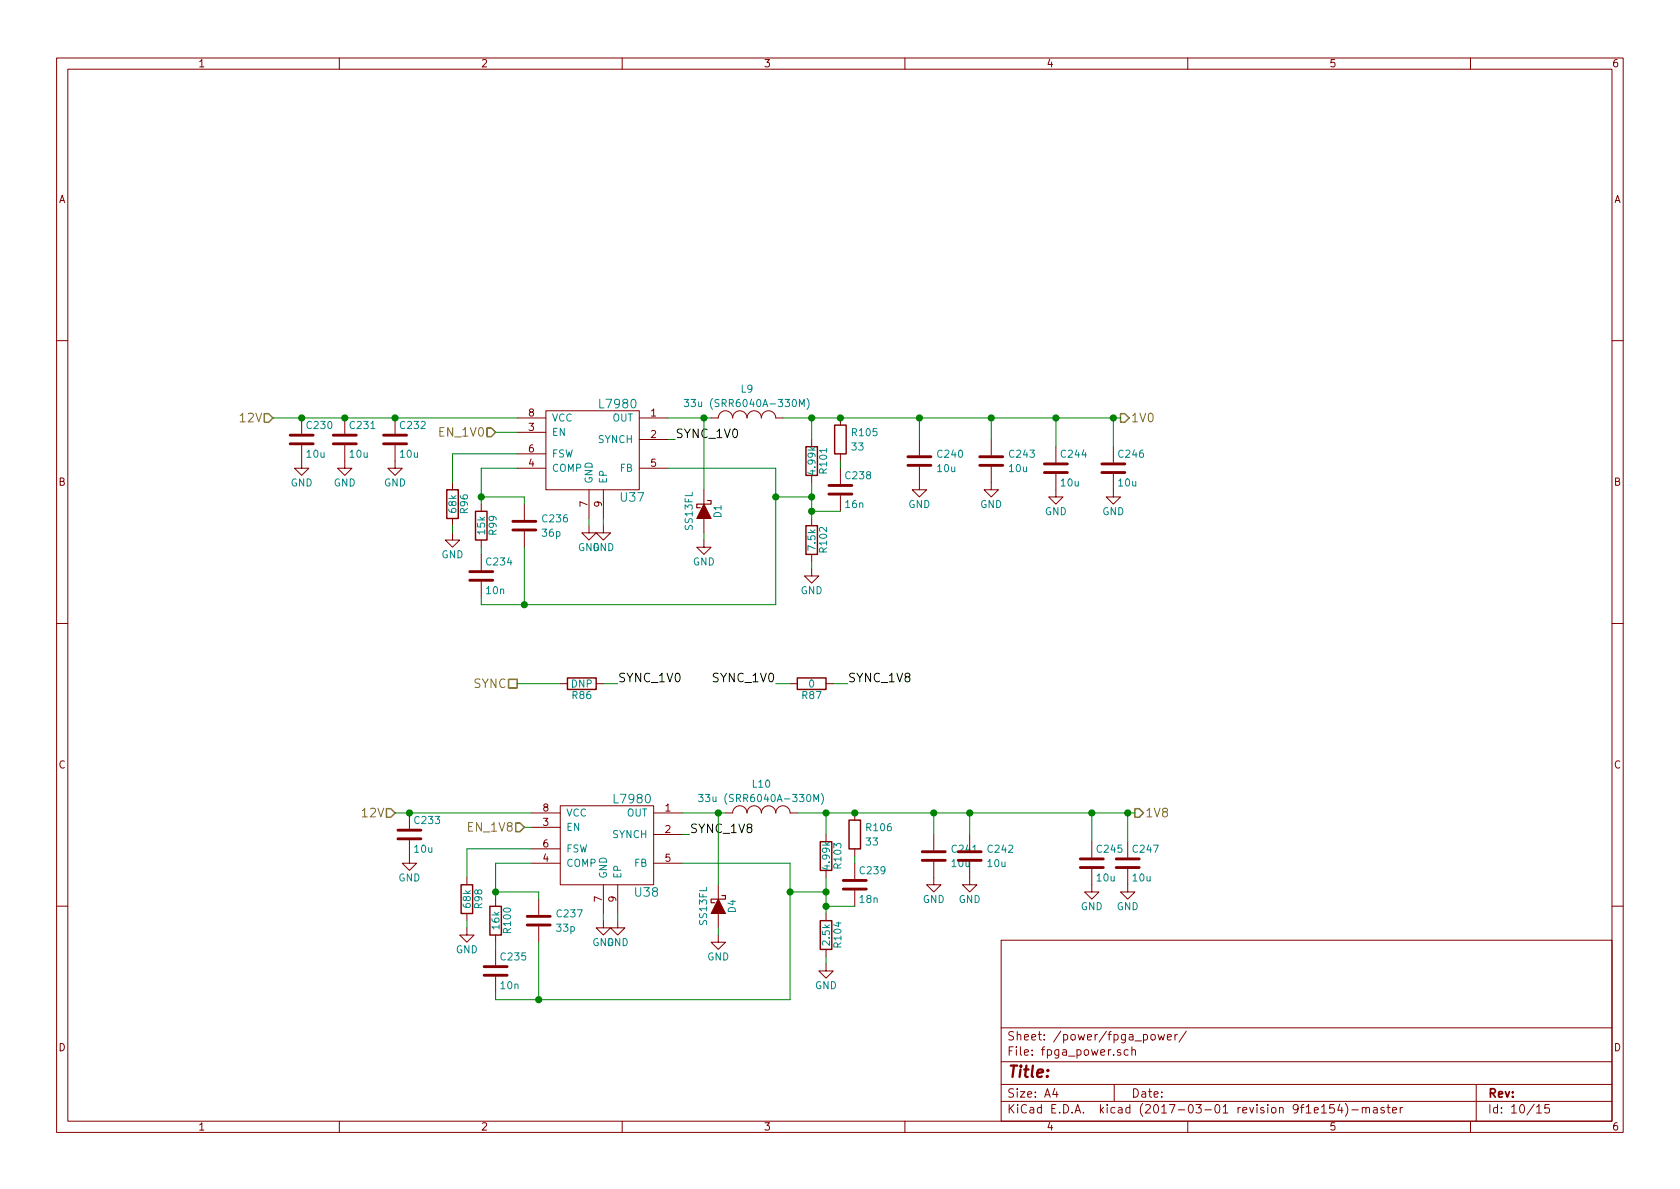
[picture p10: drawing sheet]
EESchema Schematic File Version 2
LIBS:power
LIBS:device
LIBS:transistors
LIBS:conn
LIBS:linear
LIBS:regul
LIBS:74xx
LIBS:cmos4000
LIBS:adc-dac
LIBS:memory
LIBS:xilinx
LIBS:microcontrollers
LIBS:dsp
LIBS:microchip
LIBS:analog_switches
LIBS:motorola
LIBS:texas
LIBS:intel
LIBS:audio
LIBS:interface
LIBS:digital-audio
LIBS:philips
LIBS:display
LIBS:cypress
LIBS:siliconi
LIBS:opto
LIBS:atmel
LIBS:contrib
LIBS:valves
LIBS:vna
LIBS:vna2-cache
EELAYER 26 0
EELAYER END
$Descr A4 11693 8268
encoding utf-8
Sheet 10 15
Title ""
Date ""
Rev ""
Comp ""
Comment1 ""
Comment2 ""
Comment3 ""
Comment4 ""
$EndDescr
Text HLabel 7800 2900 2    60   Output ~ 0
1V0
$Comp
L C C232
U 1 1
P 2750 3050
F 0 "C232" H 2775 3150 50  0000 L CNN
F 1 "10u" H 2775 2950 50  0000 L CNN
F 2 "VNA:C_0805b" H 2788 2900 30  0001 C CNN
F 3 "" H 2750 3050 60  0000 C CNN
	1    2750 3050
	1    0    0    -1  
$EndComp
$Comp
L C C240
U 1 1
P 6400 3200
F 0 "C240" H 6515 3250 50  0000 L CNN
F 1 "10u" H 6515 3150 50  0000 L CNN
F 2 "VNA:C_0805b" H 6438 3050 30  0001 C CNN
F 3 "" H 6400 3200 60  0000 C CNN
	1    6400 3200
	1    0    0    -1  
$EndComp
$Comp
L C C243
U 1 1
P 6900 3200
F 0 "C243" H 7015 3250 50  0000 L CNN
F 1 "10u" H 7015 3150 50  0000 L CNN
F 2 "VNA:C_0805b" H 6938 3050 30  0001 C CNN
F 3 "" H 6900 3200 60  0000 C CNN
	1    6900 3200
	1    0    0    -1  
$EndComp
$Comp
L GND #PWR0219
U 1 1
P 6400 3350
F 0 "#PWR0219" H 6400 3100 50  0001 C CNN
F 1 "GND" H 6400 3200 50  0000 C CNN
F 2 "" H 6400 3350 60  0000 C CNN
F 3 "" H 6400 3350 60  0000 C CNN
	1    6400 3350
	1    0    0    -1  
$EndComp
$Comp
L GND #PWR0220
U 1 1
P 6900 3350
F 0 "#PWR0220" H 6900 3100 50  0001 C CNN
F 1 "GND" H 6900 3200 50  0000 C CNN
F 2 "" H 6900 3350 60  0000 C CNN
F 3 "" H 6900 3350 60  0000 C CNN
	1    6900 3350
	1    0    0    -1  
$EndComp
$Comp
L GND #PWR0221
U 1 1
P 2750 3200
F 0 "#PWR0221" H 2750 2950 50  0001 C CNN
F 1 "GND" H 2750 3050 50  0000 C CNN
F 2 "" H 2750 3200 60  0000 C CNN
F 3 "" H 2750 3200 60  0000 C CNN
	1    2750 3200
	1    0    0    -1  
$EndComp
$Comp
L C C244
U 1 1
P 7350 3250
F 0 "C244" H 7375 3350 50  0000 L CNN
F 1 "10u" H 7375 3150 50  0000 L CNN
F 2 "VNA:C_0805b" H 7388 3100 30  0001 C CNN
F 3 "" H 7350 3250 60  0000 C CNN
	1    7350 3250
	1    0    0    -1  
$EndComp
$Comp
L C C246
U 1 1
P 7750 3250
F 0 "C246" H 7775 3350 50  0000 L CNN
F 1 "10u" H 7775 3150 50  0000 L CNN
F 2 "VNA:C_0805b" H 7788 3100 30  0001 C CNN
F 3 "" H 7750 3250 60  0000 C CNN
	1    7750 3250
	1    0    0    -1  
$EndComp
$Comp
L GND #PWR0222
U 1 1
P 7350 3400
F 0 "#PWR0222" H 7350 3150 50  0001 C CNN
F 1 "GND" H 7350 3250 50  0000 C CNN
F 2 "" H 7350 3400 60  0000 C CNN
F 3 "" H 7350 3400 60  0000 C CNN
	1    7350 3400
	1    0    0    -1  
$EndComp
$Comp
L GND #PWR0223
U 1 1
P 7750 3400
F 0 "#PWR0223" H 7750 3150 50  0001 C CNN
F 1 "GND" H 7750 3250 50  0000 C CNN
F 2 "" H 7750 3400 60  0000 C CNN
F 3 "" H 7750 3400 60  0000 C CNN
	1    7750 3400
	1    0    0    -1  
$EndComp
$Comp
L C C234
U 1 1
P 3350 4000
F 0 "C234" H 3375 4100 50  0000 L CNN
F 1 "10n" H 3375 3900 50  0000 L CNN
F 2 "VNA:C_0402b" H 3388 3850 30  0001 C CNN
F 3 "" H 3350 4000 60  0000 C CNN
	1    3350 4000
	1    0    0    -1  
$EndComp
$Comp
L C C236
U 1 1
P 3650 3650
F 0 "C236" H 3765 3700 50  0000 L CNN
F 1 "36p" H 3765 3600 50  0000 L CNN
F 2 "VNA:C_0402b" H 3688 3500 30  0001 C CNN
F 3 "" H 3650 3650 60  0000 C CNN
	1    3650 3650
	1    0    0    -1  
$EndComp
$Comp
L R R99
U 1 1
P 3350 3650
F 0 "R99" V 3430 3650 50  0000 C CNN
F 1 "15k" V 3350 3650 50  0000 C CNN
F 2 "VNA:R_0402b" V 3280 3650 30  0001 C CNN
F 3 "" H 3350 3650 30  0000 C CNN
	1    3350 3650
	1    0    0    -1  
$EndComp
$Comp
L C C238
U 1 1
P 5850 3400
F 0 "C238" H 5875 3500 50  0000 L CNN
F 1 "16n" H 5875 3300 50  0000 L CNN
F 2 "VNA:C_0402b" H 5888 3250 30  0001 C CNN
F 3 "" H 5850 3400 60  0000 C CNN
	1    5850 3400
	1    0    0    -1  
$EndComp
$Comp
L R R105
U 1 1
P 5850 3050
F 0 "R105" H 5920 3100 50  0000 L CNN
F 1 "33" H 5920 3000 50  0000 L CNN
F 2 "VNA:R_0402b" V 5780 3050 30  0001 C CNN
F 3 "" H 5850 3050 30  0000 C CNN
	1    5850 3050
	1    0    0    -1  
$EndComp
$Comp
L GND #PWR0224
U 1 1
P 3150 3700
F 0 "#PWR0224" H 3150 3450 50  0001 C CNN
F 1 "GND" H 3150 3550 50  0000 C CNN
F 2 "" H 3150 3700 60  0000 C CNN
F 3 "" H 3150 3700 60  0000 C CNN
	1    3150 3700
	1    0    0    -1  
$EndComp
$Comp
L GND #PWR0225
U 1 1
P 4200 3650
F 0 "#PWR0225" H 4200 3400 50  0001 C CNN
F 1 "GND" H 4200 3500 50  0000 C CNN
F 2 "" H 4200 3650 60  0000 C CNN
F 3 "" H 4200 3650 60  0000 C CNN
	1    4200 3650
	1    0    0    -1  
$EndComp
$Comp
L GND #PWR0226
U 1 1
P 4100 3650
F 0 "#PWR0226" H 4100 3400 50  0001 C CNN
F 1 "GND" H 4100 3500 50  0000 C CNN
F 2 "" H 4100 3650 60  0000 C CNN
F 3 "" H 4100 3650 60  0000 C CNN
	1    4100 3650
	1    0    0    -1  
$EndComp
$Comp
L GND #PWR0227
U 1 1
P 5650 3950
F 0 "#PWR0227" H 5650 3700 50  0001 C CNN
F 1 "GND" H 5650 3800 50  0000 C CNN
F 2 "" H 5650 3950 60  0000 C CNN
F 3 "" H 5650 3950 60  0000 C CNN
	1    5650 3950
	1    0    0    -1  
$EndComp
$Comp
L R R102
U 1 1
P 5650 3750
F 0 "R102" V 5730 3750 50  0000 C CNN
F 1 "7.5k" V 5650 3750 50  0000 C CNN
F 2 "VNA:R_0402b" V 5580 3750 30  0001 C CNN
F 3 "" H 5650 3750 30  0000 C CNN
	1    5650 3750
	1    0    0    -1  
$EndComp
$Comp
L R R101
U 1 1
P 5650 3200
F 0 "R101" V 5730 3200 50  0000 C CNN
F 1 "4.99k" V 5650 3200 50  0000 C CNN
F 2 "VNA:R_0402b" V 5580 3200 30  0001 C CNN
F 3 "" H 5650 3200 30  0000 C CNN
	1    5650 3200
	1    0    0    -1  
$EndComp
Text Label 4700 3050 0    60   ~ 0
SYNC_1V0
$Comp
L R R96
U 1 1
P 3150 3500
F 0 "R96" V 3230 3500 50  0000 C CNN
F 1 "68k" V 3150 3500 50  0000 C CNN
F 2 "VNA:R_0402b" V 3080 3500 30  0001 C CNN
F 3 "" H 3150 3500 30  0000 C CNN
	1    3150 3500
	1    0    0    -1  
$EndComp
$Comp
L INDUCTOR_SMALL L9
U 1 1
P 5200 2900
F 0 "L9" H 5200 3103 50  0000 C CNN
F 1 "33u (SRR6040A-330M)" H 5200 3003 50  0000 C CNN
F 2 "VNA:SRR6040A" H 5200 2900 60  0001 C CNN
F 3 "" H 5200 2900 60  0000 C CNN
	1    5200 2900
	1    0    0    -1  
$EndComp
$Comp
L GND #PWR0228
U 1 1
P 4900 3750
F 0 "#PWR0228" H 4900 3500 50  0001 C CNN
F 1 "GND" H 4900 3600 50  0000 C CNN
F 2 "" H 4900 3750 60  0000 C CNN
F 3 "" H 4900 3750 60  0000 C CNN
	1    4900 3750
	1    0    0    -1  
$EndComp
$Comp
L D_Schottky D1
U 1 1
P 4900 3550
F 0 "D1" H 4900 3650 50  0000 C CNN
F 1 "SS13FL" H 4900 3450 50  0000 C CNN
F 2 "VNA:SOD-123F" H 4900 3550 60  0001 C CNN
F 3 "" H 4900 3550 60  0000 C CNN
	1    4900 3550
	0    1    1    0   
$EndComp
$Comp
L L7981 U37
U 1 1
P 4100 3100
F 0 "U37" H 4400 2750 60  0000 C CNN
F 1 "L7980" H 4300 3400 60  0000 C CNN
F 2 "Housings_DFN_QFN:DFN-8-1EP_3x3mm_Pitch0.5mm" H 3900 2450 60  0001 C CNN
F 3 "" H 3900 2450 60  0000 C CNN
	1    4100 3100
	1    0    0    -1  
$EndComp
Text HLabel 7900 5650 2    60   Output ~ 0
1V8
$Comp
L C C233
U 1 1
P 2850 5800
F 0 "C233" H 2875 5900 50  0000 L CNN
F 1 "10u" H 2875 5700 50  0000 L CNN
F 2 "VNA:C_0805b" H 2888 5650 30  0001 C CNN
F 3 "" H 2850 5800 60  0000 C CNN
	1    2850 5800
	1    0    0    -1  
$EndComp
$Comp
L C C241
U 1 1
P 6500 5950
F 0 "C241" H 6615 6000 50  0000 L CNN
F 1 "10u" H 6615 5900 50  0000 L CNN
F 2 "VNA:C_0805b" H 6538 5800 30  0001 C CNN
F 3 "" H 6500 5950 60  0000 C CNN
	1    6500 5950
	1    0    0    -1  
$EndComp
$Comp
L C C242
U 1 1
P 6750 5950
F 0 "C242" H 6865 6000 50  0000 L CNN
F 1 "10u" H 6865 5900 50  0000 L CNN
F 2 "VNA:C_0805b" H 6788 5800 30  0001 C CNN
F 3 "" H 6750 5950 60  0000 C CNN
	1    6750 5950
	1    0    0    -1  
$EndComp
$Comp
L GND #PWR0229
U 1 1
P 6500 6100
F 0 "#PWR0229" H 6500 5850 50  0001 C CNN
F 1 "GND" H 6500 5950 50  0000 C CNN
F 2 "" H 6500 6100 60  0000 C CNN
F 3 "" H 6500 6100 60  0000 C CNN
	1    6500 6100
	1    0    0    -1  
$EndComp
$Comp
L GND #PWR0230
U 1 1
P 6750 6100
F 0 "#PWR0230" H 6750 5850 50  0001 C CNN
F 1 "GND" H 6750 5950 50  0000 C CNN
F 2 "" H 6750 6100 60  0000 C CNN
F 3 "" H 6750 6100 60  0000 C CNN
	1    6750 6100
	1    0    0    -1  
$EndComp
$Comp
L GND #PWR0231
U 1 1
P 2850 5950
F 0 "#PWR0231" H 2850 5700 50  0001 C CNN
F 1 "GND" H 2850 5800 50  0000 C CNN
F 2 "" H 2850 5950 60  0000 C CNN
F 3 "" H 2850 5950 60  0000 C CNN
	1    2850 5950
	1    0    0    -1  
$EndComp
$Comp
L C C245
U 1 1
P 7600 6000
F 0 "C245" H 7625 6100 50  0000 L CNN
F 1 "10u" H 7625 5900 50  0000 L CNN
F 2 "VNA:C_0805b" H 7638 5850 30  0001 C CNN
F 3 "" H 7600 6000 60  0000 C CNN
	1    7600 6000
	1    0    0    -1  
$EndComp
$Comp
L C C247
U 1 1
P 7850 6000
F 0 "C247" H 7875 6100 50  0000 L CNN
F 1 "10u" H 7875 5900 50  0000 L CNN
F 2 "VNA:C_0805b" H 7888 5850 30  0001 C CNN
F 3 "" H 7850 6000 60  0000 C CNN
	1    7850 6000
	1    0    0    -1  
$EndComp
$Comp
L GND #PWR0232
U 1 1
P 7600 6150
F 0 "#PWR0232" H 7600 5900 50  0001 C CNN
F 1 "GND" H 7600 6000 50  0000 C CNN
F 2 "" H 7600 6150 60  0000 C CNN
F 3 "" H 7600 6150 60  0000 C CNN
	1    7600 6150
	1    0    0    -1  
$EndComp
$Comp
L GND #PWR0233
U 1 1
P 7850 6150
F 0 "#PWR0233" H 7850 5900 50  0001 C CNN
F 1 "GND" H 7850 6000 50  0000 C CNN
F 2 "" H 7850 6150 60  0000 C CNN
F 3 "" H 7850 6150 60  0000 C CNN
	1    7850 6150
	1    0    0    -1  
$EndComp
$Comp
L C C235
U 1 1
P 3450 6750
F 0 "C235" H 3475 6850 50  0000 L CNN
F 1 "10n" H 3475 6650 50  0000 L CNN
F 2 "VNA:C_0402b" H 3488 6600 30  0001 C CNN
F 3 "" H 3450 6750 60  0000 C CNN
	1    3450 6750
	1    0    0    -1  
$EndComp
$Comp
L C C237
U 1 1
P 3750 6400
F 0 "C237" H 3865 6450 50  0000 L CNN
F 1 "33p" H 3865 6350 50  0000 L CNN
F 2 "VNA:C_0402b" H 3788 6250 30  0001 C CNN
F 3 "" H 3750 6400 60  0000 C CNN
	1    3750 6400
	1    0    0    -1  
$EndComp
$Comp
L R R100
U 1 1
P 3450 6400
F 0 "R100" V 3530 6400 50  0000 C CNN
F 1 "16k" V 3450 6400 50  0000 C CNN
F 2 "VNA:R_0402b" V 3380 6400 30  0001 C CNN
F 3 "" H 3450 6400 30  0000 C CNN
	1    3450 6400
	1    0    0    -1  
$EndComp
$Comp
L C C239
U 1 1
P 5950 6150
F 0 "C239" H 5975 6250 50  0000 L CNN
F 1 "18n" H 5975 6050 50  0000 L CNN
F 2 "VNA:C_0402b" H 5988 6000 30  0001 C CNN
F 3 "" H 5950 6150 60  0000 C CNN
	1    5950 6150
	1    0    0    -1  
$EndComp
$Comp
L R R106
U 1 1
P 5950 5800
F 0 "R106" H 6020 5850 50  0000 L CNN
F 1 "33" H 6020 5750 50  0000 L CNN
F 2 "VNA:R_0402b" V 5880 5800 30  0001 C CNN
F 3 "" H 5950 5800 30  0000 C CNN
	1    5950 5800
	1    0    0    -1  
$EndComp
$Comp
L GND #PWR0234
U 1 1
P 3250 6450
F 0 "#PWR0234" H 3250 6200 50  0001 C CNN
F 1 "GND" H 3250 6300 50  0000 C CNN
F 2 "" H 3250 6450 60  0000 C CNN
F 3 "" H 3250 6450 60  0000 C CNN
	1    3250 6450
	1    0    0    -1  
$EndComp
$Comp
L GND #PWR0235
U 1 1
P 4300 6400
F 0 "#PWR0235" H 4300 6150 50  0001 C CNN
F 1 "GND" H 4300 6250 50  0000 C CNN
F 2 "" H 4300 6400 60  0000 C CNN
F 3 "" H 4300 6400 60  0000 C CNN
	1    4300 6400
	1    0    0    -1  
$EndComp
$Comp
L GND #PWR0236
U 1 1
P 4200 6400
F 0 "#PWR0236" H 4200 6150 50  0001 C CNN
F 1 "GND" H 4200 6250 50  0000 C CNN
F 2 "" H 4200 6400 60  0000 C CNN
F 3 "" H 4200 6400 60  0000 C CNN
	1    4200 6400
	1    0    0    -1  
$EndComp
$Comp
L GND #PWR0237
U 1 1
P 5750 6700
F 0 "#PWR0237" H 5750 6450 50  0001 C CNN
F 1 "GND" H 5750 6550 50  0000 C CNN
F 2 "" H 5750 6700 60  0000 C CNN
F 3 "" H 5750 6700 60  0000 C CNN
	1    5750 6700
	1    0    0    -1  
$EndComp
$Comp
L R R104
U 1 1
P 5750 6500
F 0 "R104" V 5830 6500 50  0000 C CNN
F 1 "2.5k" V 5750 6500 50  0000 C CNN
F 2 "VNA:R_0402b" V 5680 6500 30  0001 C CNN
F 3 "" H 5750 6500 30  0000 C CNN
	1    5750 6500
	1    0    0    -1  
$EndComp
$Comp
L R R103
U 1 1
P 5750 5950
F 0 "R103" V 5830 5950 50  0000 C CNN
F 1 "4.99k" V 5750 5950 50  0000 C CNN
F 2 "VNA:R_0402b" V 5680 5950 30  0001 C CNN
F 3 "" H 5750 5950 30  0000 C CNN
	1    5750 5950
	1    0    0    -1  
$EndComp
Text Label 4800 5800 0    60   ~ 0
SYNC_1V8
$Comp
L R R98
U 1 1
P 3250 6250
F 0 "R98" V 3330 6250 50  0000 C CNN
F 1 "68k" V 3250 6250 50  0000 C CNN
F 2 "VNA:R_0402b" V 3180 6250 30  0001 C CNN
F 3 "" H 3250 6250 30  0000 C CNN
	1    3250 6250
	1    0    0    -1  
$EndComp
$Comp
L INDUCTOR_SMALL L10
U 1 1
P 5300 5650
F 0 "L10" H 5300 5853 50  0000 C CNN
F 1 "33u (SRR6040A-330M)" H 5300 5753 50  0000 C CNN
F 2 "VNA:SRR6040A" H 5300 5650 60  0001 C CNN
F 3 "" H 5300 5650 60  0000 C CNN
	1    5300 5650
	1    0    0    -1  
$EndComp
$Comp
L GND #PWR0238
U 1 1
P 5000 6500
F 0 "#PWR0238" H 5000 6250 50  0001 C CNN
F 1 "GND" H 5000 6350 50  0000 C CNN
F 2 "" H 5000 6500 60  0000 C CNN
F 3 "" H 5000 6500 60  0000 C CNN
	1    5000 6500
	1    0    0    -1  
$EndComp
$Comp
L D_Schottky D4
U 1 1
P 5000 6300
F 0 "D4" H 5000 6400 50  0000 C CNN
F 1 "SS13FL" H 5000 6200 50  0000 C CNN
F 2 "VNA:SOD-123F" H 5000 6300 60  0001 C CNN
F 3 "" H 5000 6300 60  0000 C CNN
	1    5000 6300
	0    1    1    0   
$EndComp
$Comp
L L7981 U38
U 1 1
P 4200 5850
F 0 "U38" H 4500 5500 60  0000 C CNN
F 1 "L7980" H 4400 6150 60  0000 C CNN
F 2 "Housings_DFN_QFN:DFN-8-1EP_3x3mm_Pitch0.5mm" H 4000 5200 60  0001 C CNN
F 3 "" H 4000 5200 60  0000 C CNN
	1    4200 5850
	1    0    0    -1  
$EndComp
$Comp
L C C231
U 1 1
P 2400 3050
F 0 "C231" H 2425 3150 50  0000 L CNN
F 1 "10u" H 2425 2950 50  0000 L CNN
F 2 "VNA:C_0805b" H 2438 2900 30  0001 C CNN
F 3 "" H 2400 3050 60  0000 C CNN
	1    2400 3050
	1    0    0    -1  
$EndComp
$Comp
L C C230
U 1 1
P 2100 3050
F 0 "C230" H 2125 3150 50  0000 L CNN
F 1 "10u" H 2125 2950 50  0000 L CNN
F 2 "VNA:C_0805b" H 2138 2900 30  0001 C CNN
F 3 "" H 2100 3050 60  0000 C CNN
	1    2100 3050
	1    0    0    -1  
$EndComp
$Comp
L GND #PWR0239
U 1 1
P 2400 3200
F 0 "#PWR0239" H 2400 2950 50  0001 C CNN
F 1 "GND" H 2400 3050 50  0000 C CNN
F 2 "" H 2400 3200 60  0000 C CNN
F 3 "" H 2400 3200 60  0000 C CNN
	1    2400 3200
	1    0    0    -1  
$EndComp
$Comp
L GND #PWR0240
U 1 1
P 2100 3200
F 0 "#PWR0240" H 2100 2950 50  0001 C CNN
F 1 "GND" H 2100 3050 50  0000 C CNN
F 2 "" H 2100 3200 60  0000 C CNN
F 3 "" H 2100 3200 60  0000 C CNN
	1    2100 3200
	1    0    0    -1  
$EndComp
Text HLabel 1900 2900 0    60   Input ~ 0
12V
Text HLabel 2750 5650 0    60   Input ~ 0
12V
$Comp
L R R86
U 1 1
P 4050 4750
F 0 "R86" V 4130 4750 50  0000 C CNN
F 1 "DNP" V 4050 4750 50  0000 C CNN
F 2 "VNA:R_0402b" V 3980 4750 30  0001 C CNN
F 3 "" H 4050 4750 30  0000 C CNN
	1    4050 4750
	0    1    1    0   
$EndComp
Text HLabel 3600 4750 0    60   UnSpc ~ 0
SYNC
Text Label 5400 4750 2    60   ~ 0
SYNC_1V0
$Comp
L R R87
U 1 1
P 5650 4750
F 0 "R87" V 5730 4750 50  0000 C CNN
F 1 "0" V 5650 4750 50  0000 C CNN
F 2 "VNA:R_0402b" V 5580 4750 30  0001 C CNN
F 3 "" H 5650 4750 30  0000 C CNN
	1    5650 4750
	0    1    1    0   
$EndComp
Text Label 5900 4750 0    60   ~ 0
SYNC_1V8
Text Label 4300 4750 0    60   ~ 0
SYNC_1V0
Wire Wire Line
	1900 2900 3600 2900
Wire Wire Line
	3450 3000 3600 3000
Wire Wire Line
	4700 3050 4650 3050
Wire Wire Line
	4650 2900 4950 2900
Wire Wire Line
	4900 3700 4900 3750
Wire Wire Line
	4900 2900 4900 3400
Connection ~ 4900 2900
Wire Wire Line
	5450 2900 7800 2900
Wire Wire Line
	5650 2900 5650 3050
Wire Wire Line
	5650 3350 5650 3600
Wire Wire Line
	5650 3950 5650 3900
Wire Wire Line
	6400 2900 6400 3050
Connection ~ 5650 2900
Wire Wire Line
	6900 2900 6900 3050
Connection ~ 6400 2900
Wire Wire Line
	4200 3600 4200 3650
Wire Wire Line
	4100 3650 4100 3600
Connection ~ 2750 2900
Wire Wire Line
	3600 3150 3150 3150
Wire Wire Line
	3150 3150 3150 3350
Wire Wire Line
	3150 3650 3150 3700
Wire Wire Line
	5850 3200 5850 3250
Wire Wire Line
	5650 3550 5850 3550
Connection ~ 5650 3550
Wire Wire Line
	4650 3250 5400 3250
Wire Wire Line
	5400 3250 5400 4200
Wire Wire Line
	5400 3450 5650 3450
Connection ~ 5650 3450
Connection ~ 5850 2900
Wire Wire Line
	3600 3250 3350 3250
Wire Wire Line
	3350 3250 3350 3500
Wire Wire Line
	3350 3450 3650 3450
Wire Wire Line
	3650 3450 3650 3500
Connection ~ 3350 3450
Wire Wire Line
	3350 3800 3350 3850
Wire Wire Line
	3350 4150 3350 4200
Wire Wire Line
	3350 4200 5400 4200
Wire Wire Line
	3650 4200 3650 3800
Connection ~ 5400 3450
Connection ~ 3650 4200
Wire Wire Line
	7350 2900 7350 3100
Wire Wire Line
	7750 2900 7750 3100
Connection ~ 7350 2900
Connection ~ 6900 2900
Connection ~ 7750 2900
Wire Wire Line
	2750 5650 3700 5650
Wire Wire Line
	4800 5800 4750 5800
Wire Wire Line
	4750 5650 5050 5650
Wire Wire Line
	5000 6450 5000 6500
Wire Wire Line
	5000 5650 5000 6150
Connection ~ 5000 5650
Wire Wire Line
	5550 5650 7900 5650
Wire Wire Line
	5750 5650 5750 5800
Wire Wire Line
	5750 6100 5750 6350
Wire Wire Line
	5750 6700 5750 6650
Wire Wire Line
	6500 5650 6500 5800
Connection ~ 5750 5650
Wire Wire Line
	6750 5650 6750 5800
Connection ~ 6500 5650
Wire Wire Line
	4300 6350 4300 6400
Wire Wire Line
	4200 6400 4200 6350
Connection ~ 2850 5650
Wire Wire Line
	3700 5900 3250 5900
Wire Wire Line
	3250 5900 3250 6100
Wire Wire Line
	3250 6400 3250 6450
Wire Wire Line
	5950 5950 5950 6000
Wire Wire Line
	5750 6300 5950 6300
Connection ~ 5750 6300
Wire Wire Line
	4750 6000 5500 6000
Wire Wire Line
	5500 6000 5500 6950
Wire Wire Line
	5500 6200 5750 6200
Connection ~ 5750 6200
Connection ~ 5950 5650
Wire Wire Line
	3700 6000 3450 6000
Wire Wire Line
	3450 6000 3450 6250
Wire Wire Line
	3450 6200 3750 6200
Wire Wire Line
	3750 6200 3750 6250
Connection ~ 3450 6200
Wire Wire Line
	3450 6550 3450 6600
Wire Wire Line
	3450 6900 3450 6950
Wire Wire Line
	3450 6950 5500 6950
Wire Wire Line
	3750 6950 3750 6550
Connection ~ 5500 6200
Connection ~ 3750 6950
Wire Wire Line
	7600 5650 7600 5850
Wire Wire Line
	7850 5650 7850 5850
Connection ~ 7600 5650
Connection ~ 6750 5650
Connection ~ 7850 5650
Connection ~ 2400 2900
Connection ~ 2100 2900
Wire Wire Line
	3650 5750 3700 5750
Wire Wire Line
	3900 4750 3600 4750
Wire Wire Line
	5500 4750 5400 4750
Wire Wire Line
	5800 4750 5900 4750
Wire Wire Line
	4300 4750 4200 4750
Text HLabel 3450 3000 0    60   Input ~ 0
EN_1V0
Text HLabel 3650 5750 0    60   Input ~ 0
EN_1V8
$EndSCHEMATC
